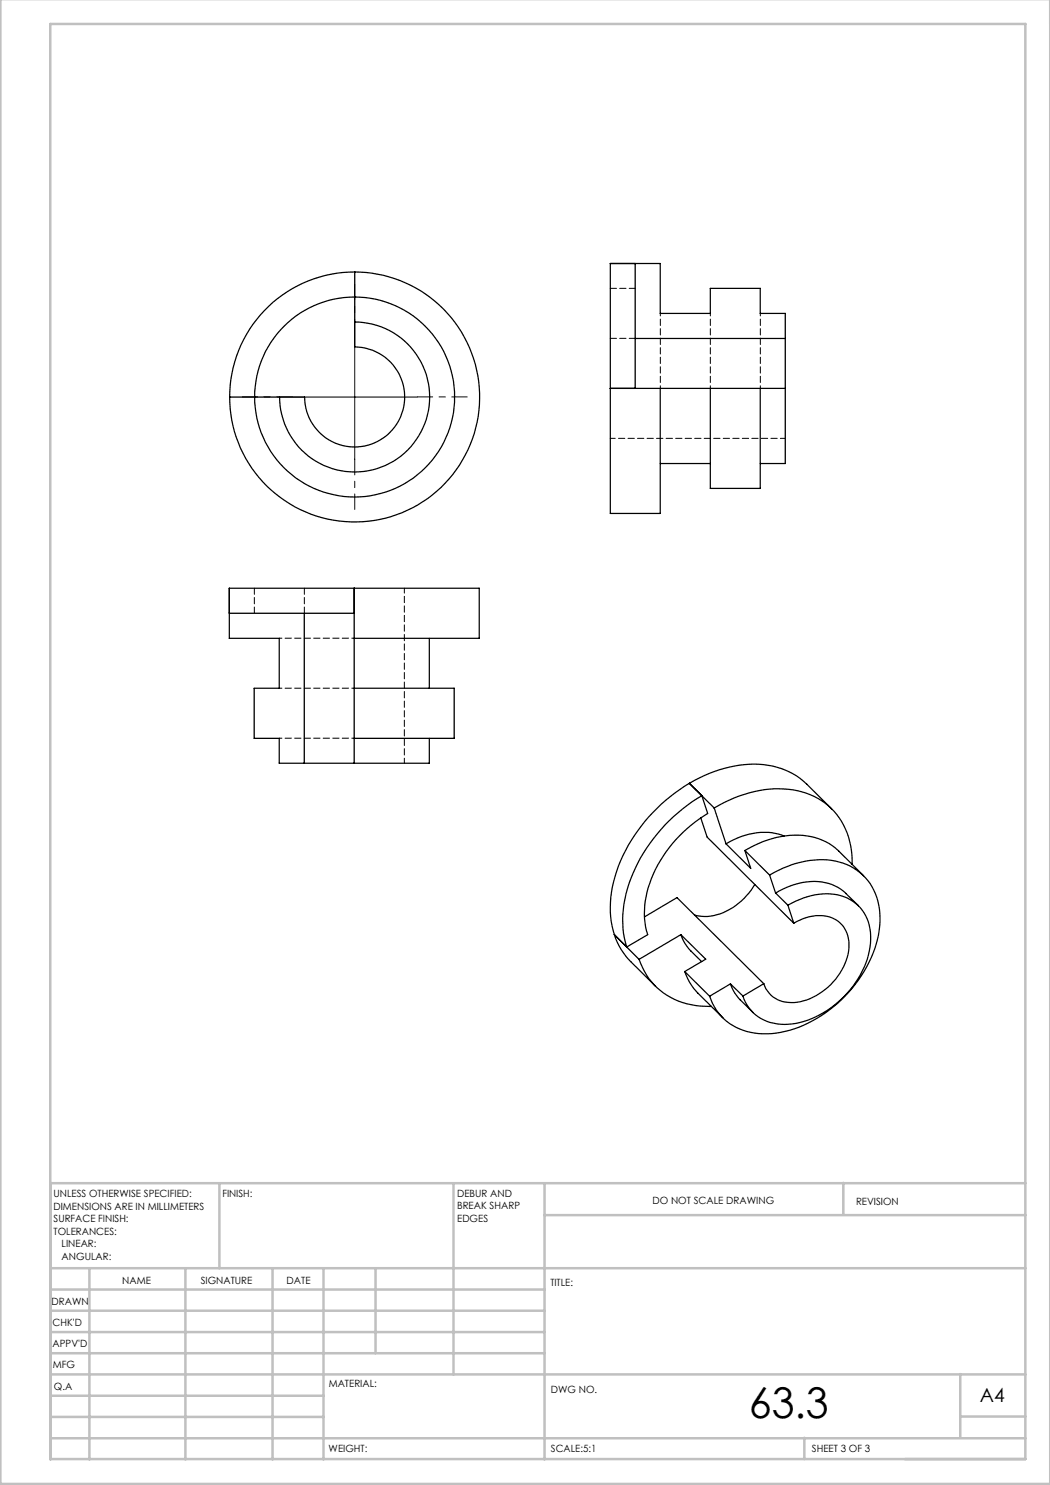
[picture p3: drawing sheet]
<svg xmlns="http://www.w3.org/2000/svg" width="210mm" height="297mm" viewBox="0 0 210 297" stroke-linecap="round" stroke-linejoin="round" font-family="sans-serif">
<path d="M58.4 79.4h-10M70.9 66.9v-10M83.4 79.4h10M70.9 91.9v10" fill="none" stroke="#000" stroke-width=".2" stroke-dasharray="15.2 1.3 1.3 1.3" stroke-dashoffset="12.1"/>
<path d="M58.4 79.4h25M70.9 66.9v25" fill="none" stroke="#000" stroke-width=".2"/>
<g fill="none" stroke="#c0c0c0" stroke-width=".5">
<path d="M.1 -.1v296.9h209.9v-296.9M10.1 4.8h195v287h-195zM43.9 236.6v17M90.7 236.6v38.3M108.9 236.6v55.3M168.7 236.6v6.3M205.1 236.6h-195v55.3M10.1 253.6h195M10.1 257.9h98.8M17.9 253.6v38.3M37.1 253.6v38.3M54.5 253.6v38.3"/>
<path d="M64.7 253.6v38.3M75.1 253.6v17M108.9 243h96.2M10.1 270.6h98.8M10.1 266.4h98.8M10.1 262.1h98.8M10.1 279.1h54.6M10.1 274.9h195M192.1 274.8v12.7M10.1 287.7h195M10.1 283.4h54.6M160.9 287.5v4.3"/>
<path d="M192.1 283.3h13"/>
</g>
<g fill="none" stroke="#000" stroke-width=".25">
<path d="M70.9 54.4v15a10 10 0 0 1 10 10 10 10 0 0 1-10 10 10 10 0 0 1-10-10h-15M70.9 54.4a25 25 0 0 1 25 25 25 25 0 0 1-25 25 25 25 0 0 1-25-25M70.9 54.4a25 25 0 0 0-25 25M127 52.7v25M70.9 64.4a15 15 0 0 1 15 15 15 15 0 0 1-15 15 15 15 0 0 1-15-15M122.1 77.7v25h9.9v-25M122.1 77.7h35M127 67.7h30.1M142.1 77.7v20h9.9v-20M157.1 77.7v15h-5.1M157.1 67.7v10M157.1 67.7v-5h-5.1v-5h-9.9v5h-10.1v-10h-9.9v25"/>
<path d="M132 92.7h10.1M70.8 117.6h-24.9v10.1h9.9v10h-5v10h5v4.9h5.1M70.8 117.6h25v10.1h-25M70.8 117.6v35M45.9 122.7h24.9M60.9 122.7v29.9M70.8 137.7h20v10h-20M85.9 127.7v10M60.9 152.6h9.9M85.9 147.7v4.9h-15.1M137.9 156.7a33.1 33.1 0 0 0-15.4 20.6 18.7 18.7 0 0 0 .4 9.6M137.9 156.7a24.4 24.4 0 0 1 15.7-3.6 14.1 14.1 0 0 1 7.8 3.7l4.9 5"/>
<path d="M137.9 156.7l4.9 4.9M133 165a34.8 34.8 0 0 1 7.4-5.9l1.1 3.6a26 26 0 0 0-12.5 17.5 14.4 14.4 0 0 0 .5 6.7l-4.2 2.5a22.2 22.2 0 0 1 2.3-16.8 35.3 35.3 0 0 1 5.4-7.6zM140.2 163.6l1.2 3.8 17.4 17.2M142.8 161.6a22.9 22.9 0 0 1 17.5-3.2 13.6 13.6 0 0 1 10.1 12.6v1.9M142.8 161.6l2.4 7.2M145.2 168.8l4.9 4.9-1.1-3.6M149 170.1a18.4 18.4 0 0 1 13.9-2.6 10.5 10.5 0 0 1 4.9 2.7l4.9 5M149 170.1l4.9 4.9M151 176.9a12.3 12.3 0 0 1-10.1 6.4l-2-.3M153.9 175a18.3 18.3 0 0 1 14-2.6 10.9 10.9 0 0 1 8.1 11.1 23.3 23.3 0 0 1-7.7 16.5 22.4 22.4 0 0 1-16.5 6.7 10.8 10.8 0 0 1-9.9-7.5M153.9 175l1.2 3.6M155.1 178.6a12.9 12.9 0 0 1 11.8-1.4l1.7 1 3.1 2.9"/>
<path d="M155.1 178.6l2.5 2.4M156.8 167.2a13 13 0 0 0-11.6 1.6M122.9 186.9a13.4 13.4 0 0 0 3.3 5.4l4.9 5M122.9 186.9l4.9 5M127.8 191.9a13.7 13.7 0 0 0 13.2 9.4h1.3M128.9 183.4l6.5-3.9 17.4 17.2M136.2 186.9l.5 1.3 .7 1.1 2.9 3M136.2 186.9l4.9 4.9-4.2 2.5M136.2 186.9l-8.4 5M136.9 194.3l1 2.1 .8 1.3 5.9 5.8M136.9 194.3l5 4.9M146.1 196.8l.8 1.8 .8 1 2.9 2.9"/>
<path d="M146.1 196.8l-4.2 2.4M146.1 196.8l2.5 2.4M152.8 196.7l-4.2 2.5M157.6 181a13.6 13.6 0 0 1 11.2-1.7 8.5 8.5 0 0 1 5.3 9.4 19.3 19.3 0 0 1-11.8 15 11 11 0 0 1-11.2-.7l-1.3-1.4-.7-1.2-.5-1.2M157.6 181l1.2 3.6M158.8 184.6a8.2 8.2 0 0 1 8.7-.4 6.6 6.6 0 0 1 1.7 7.9 12.9 12.9 0 0 1-10.3 8.4 5.7 5.7 0 0 1-6.1-3.8"/>
<circle cx="70.9" cy="79.4" r="20"/>
</g>
<path d="M127.1 57.7h-5M122.1 67.7h5M60.9 117.6v5M50.9 122.6v-5" fill="none" stroke="#000" stroke-width=".2" stroke-dasharray="1.3 .6"/>
<path d="M132.1 62.7v15M142.1 62.7v15M152.1 62.7v15M70.9 137.6h-15M70.9 127.6h-15M70.9 147.6h-15" fill="none" stroke="#000" stroke-width=".2" stroke-dasharray="1.3 .6" stroke-dashoffset=".8"/>
<path d="M122.1 87.7h35M80.9 152.6v-35" fill="none" stroke="#000" stroke-width=".2" stroke-dasharray="1.3 .6" stroke-dashoffset=".3"/>
<text font-size="8.5" x="149.8" y="283.5">63.3</text>
<text font-size="3.9" x="196" y="280.4">A4</text>
<g font-size="2">
<text x="10.7" y="239.5">UNLESS OTHERWISE SPECIFIED:</text>
<text x="44.5" y="239.5">FINISH:</text>
<text x="91.4" y="239.4">DEBUR AND</text>
<text x="10.7" y="242">DIMENSIONS ARE IN MILLIMETERS</text>
<text x="10.7" y="244.5">SURFACE FINISH:</text>
<text x="91.4" y="241.9">BREAK SHARP</text>
<text x="91.4" y="244.4">EDGES</text>
<text x="130.5" y="240.8">DO NOT SCALE DRAWING</text>
<text x="171.2" y="241">REVISION</text>
<text x="10.7" y="247">TOLERANCES:</text>
<text x="12.3" y="249.5">LINEAR:</text>
<text x="12.3" y="252">ANGULAR:</text>
<text x="24.4" y="256.9">NAME</text>
<text x="40.1" y="256.8">SIGNATURE</text>
<text x="57.3" y="256.8">DATE</text>
<text x="110.1" y="257.1">TITLE:</text>
<text x="10.3" y="260.9">DRAWN</text>
<text x="10.5" y="269.3">APPV'D</text>
<text x="10.5" y="265.2">CHK'D</text>
<text x="10.6" y="273.6">MFG</text>
<text x="10.8" y="278">Q.A</text>
<text x="65.8" y="277.4">MATERIAL:</text>
<text x="110.2" y="278.5">DWG NO.</text>
<text x="65.7" y="290.4">WEIGHT:</text>
<text x="110.2" y="290.5">SCALE:5:1</text>
<text x="162.4" y="290.4">SHEET 3 OF 3</text>
</g>
</svg>
